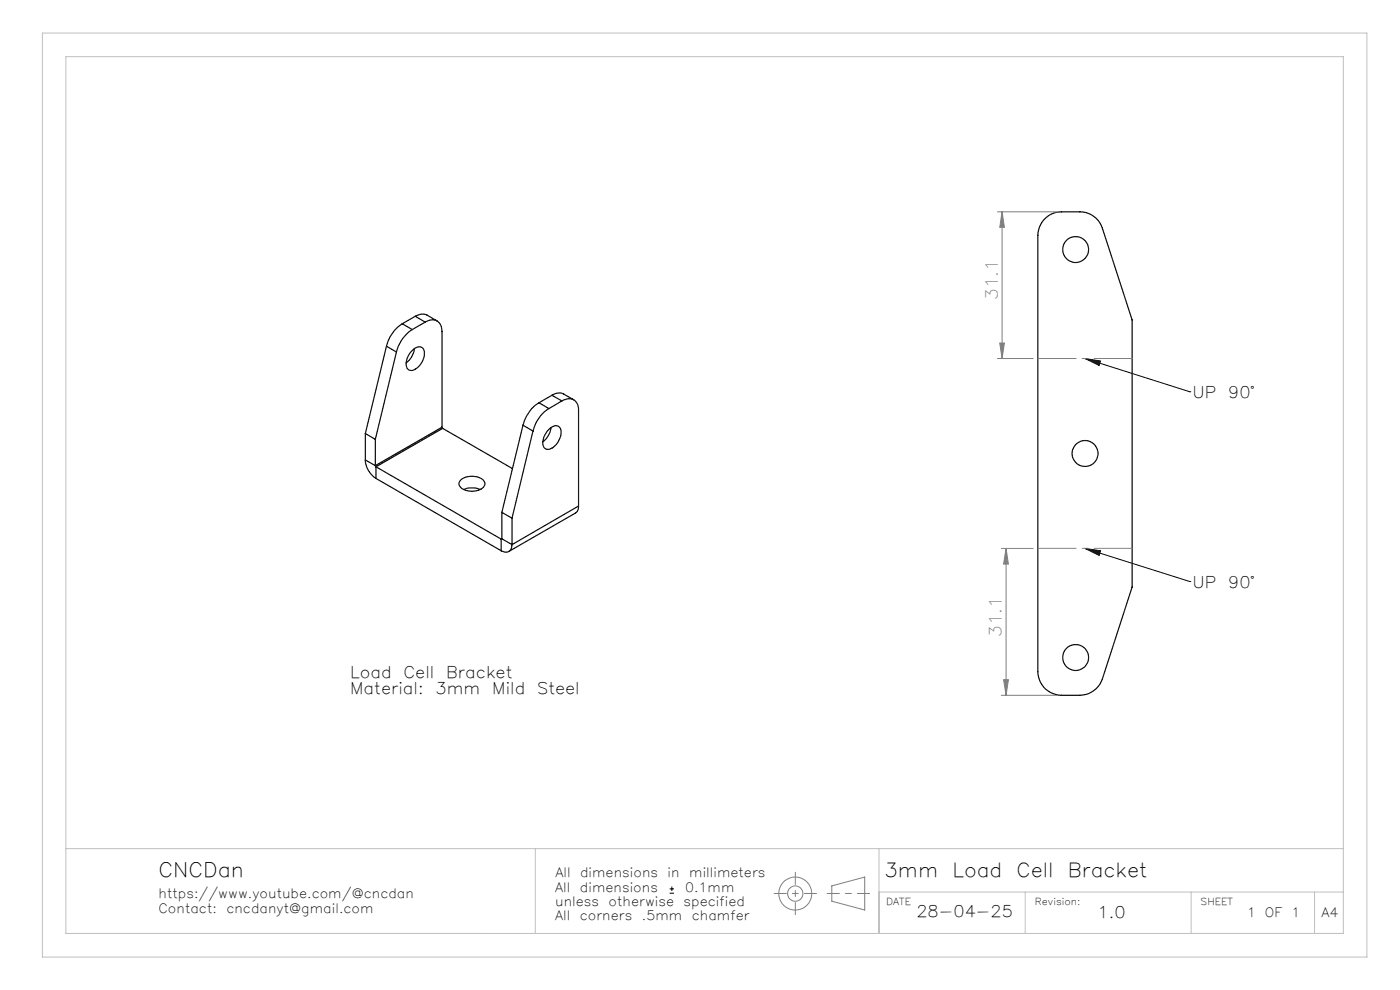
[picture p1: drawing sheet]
<svg xmlns="http://www.w3.org/2000/svg" width="297mm" height="210mm" viewBox="0 0 297 210" stroke-linecap="round" stroke-linejoin="round" font-family="sans-serif">
<g fill="none" stroke="#000" stroke-width=".25">
<path d="M221.9 46.2l.9-.7 1.8-.5 4.5-.1a5 5 0 0 1 4.8 3.5l6.3 19.5v56.6l-6.3 19.5a5.2 5.2 0 0 1-4.8 3.5h-3.9a5 5 0 0 1-5-5v-92.6l.3-1.8 .6-1zM82 73.4l2.1 1.3M82 73.4l-4.5 18.6M84.1 74.7l-4.5 18.5M85.3 68.7a8 8 0 0 0-3.3 4.7M85.3 68.7l2.2 1.2M87.2 74.6a1.75 1.75 0 0 1 2.5-.7 3.5 3.5 0 0 1-1.4 4.3 1.25 1.25 0 0 1-1.6 .3 1.25 1.25 0 0 1-.5-1.6 4.3 4.3 0 0 1 1-2.3zM87.5 69.9a7.8 7.8 0 0 0-3.4 4.8M87.9 73.9a4.5 4.5 0 0 1-1.8 3.1M88.1 67.1a2.55 2.55 0 0 1 2.5-.3l2.1 1.3M88.1 67.1l2.1 1.2M88.1 67.1l-2.8 1.6"/>
<path d="M90.2 68.3a2.17 2.17 0 0 1 2.5-.2 2.17 2.17 0 0 1 1.1 2.3v20.2M90.2 68.3l-2.7 1.6M77.5 97.6a4.8 4.8 0 0 0 2.3 3.9M77.5 92l2.1 1.2M77.5 97.6l2.1 1.2M77.5 92v5.6M79.6 98.8l.2 .2M79.6 93.2v5.6M79.8 99l26.5 15.4M79.8 99v2.5M93.8 90.6l.1 .3M93.8 90.6l-14.2 8.2"/>
<path d="M93.9 90.9l-14.1 8.1M93.9 90.9l14.8 8.5M110.9 90.2l2.2 1.2M110.9 90.2l-4.4 18.5M113.1 91.4l-4.5 18.5M114.3 85.4a8 8 0 0 0-3.4 4.8M114.3 85.4l2.2 1.3M116.4 91.1a1.62 1.62 0 0 1 2.3-.5 3.1 3.1 0 0 1-.7 3.7 2 2 0 0 1-2.4 .8 2.71 2.71 0 0 1 .4-3.5zM116.5 86.7a8 8 0 0 0-3.4 4.7M116.9 90.7a4.5 4.5 0 0 1-1.8 3M117.1 83.8a2.55 2.55 0 0 1 2.5-.2l2.1 1.2M117.1 83.8l2.1 1.2"/>
<path d="M117.1 83.8l-2.8 1.6M119.2 85a2.13 2.13 0 0 1 3.3 .8l.2 .9v20.6M119.2 85l-2.7 1.7M79.8 101.5l26.5 15.3M97.8 101.8a3.7 3.7 0 0 1 4.9 .4 1.38 1.38 0 0 1-1.2 1.8 3.5 3.5 0 0 1-4.1-1.1v-.6zM98.4 103.8a4.5 4.5 0 0 1 3.5 0M106.3 114.4v2.4M106.5 114.3l-.2 .1M106.5 108.7l2.1 1.2M106.5 114.3l2.1 1.2M106.5 108.7v5.6M108.6 115.5a1.4 1.4 0 0 1-.7 1.5 1.4 1.4 0 0 1-1.6-.2"/>
<path d="M108.6 109.9v5.6M122.7 107.3l-.1 .9-.5 .6-14.2 8.2M122.7 107.3l-14.1 8.2"/>
<circle cx="228.2" cy="52.9" r="2.74"/>
<circle cx="230.2" cy="96.2" r="2.75"/>
<circle cx="228.2" cy="139.5" r="2.74"/>
</g>
<path d="M230.2 76.1l3.3 .5-.3 .9zM230.2 76.1l22.2 7M252.4 83.1h.1M230.2 116.3l3.3 .5-.3 1zM230.2 116.3l22.2 7.1M252.4 123.4h.1M142.1 189.5h.9M142.1 188.6h.9M142.5 188.1v.9" fill="none" stroke="#000" stroke-width=".21"/>
<g fill="none" stroke="#808080" stroke-width=".21">
<path d="M211.6 44.9h12.6M212.6 44.9l.5 3.3h-1zM212.6 44.9v31.2M211.6 76.1h7.6M212.1 72.8h1l-.5 3.3zM212.4 116.3h6.8M213.4 116.3l.5 3.4h-1zM213.4 116.3v31.2M212.4 147.5h11.8M212.9 144.2h1l-.5 3.3zM176.5 187.9l6.9-1.9v7l-6.9-1.8z"/>
<circle cx="168.7" cy="189.5" r="3.5"/>
<circle cx="168.7" cy="189.5" r="1.62"/>
</g>
<path d="M220.2 76h20M240.2 116.3h-20" fill="none" stroke="#808080" stroke-width=".21" stroke-dasharray="15.2 1.3 1.3 1.3" stroke-dashoffset="7.1"/>
<path d="M164.2 189.5h9M168.7 194v-9M175.5 189.5h9" fill="none" stroke="#808080" stroke-width=".21" stroke-dasharray="6.3 1.3 1.3 1.3" stroke-dashoffset="3.8"/>
<path d="M9 7h281v196h-281zM14 12h271v186h-271zM14 180h271M113.6 180v18M186.5 180v18M186.5 189.2h98.5M217.5 189.2v8.8M252.7 189.2v8.8M278.9 189.2v8.8" fill="none" stroke="#c0c0c0" stroke-width=".21"/>
<path d="M230.2 76.1l3.3 .5-.3 .9zM230.2 116.3l3.3 .5-.3 1z" fill="#000"/>
<path d="M212.1 72.8h1l-.5 3.3zM212.6 44.9l.5 3.3h-1zM212.9 144.2h1l-.5 3.3zM213.4 116.3l.5 3.4h-1z" fill="#808080"/>
<text font-size="4.2" x="33.6" y="186">CNCDan</text>
<g font-size="4.1">
<text x="187.6" y="186">3mm</text>
<text x="202.1" y="186">Load</text>
<text x="215.7" y="186">Cell</text>
<text x="226.5" y="186">Bracket</text>
</g>
<g font-size="3.5" fill="#808080">
<text x="211.7" y="63.6" transform="rotate(-90 211.7 63.6)">31.1</text>
<text x="212.5" y="135.1" transform="rotate(-90 212.5 135.1)">31.1</text>
</g>
<g font-size="3.4">
<text x="253" y="84.4">UP</text>
<text x="260.6" y="84.4">90°</text>
<text x="253" y="124.6">UP</text>
<text x="260.6" y="124.6">90°</text>
<text x="74.3" y="143.8">Load</text>
<text x="85.6" y="143.8">Cell</text>
<text x="94.7" y="143.8">Bracket</text>
<text x="74.3" y="147.3">Material:</text>
<text x="92.4" y="147.3">3mm</text>
<text x="104.4" y="147.3">Mild</text>
<text x="114" y="147.3">Steel</text>
<text x="194.4" y="194.6">28-04-25</text>
<text x="232.8" y="194.7">1.0</text>
</g>
<g font-size="2.7">
<text x="117.8" y="186">All</text>
<text x="123.1" y="186">dimensions</text>
<text x="141.6" y="186">in</text>
<text x="146.2" y="186">millimeters</text>
<text x="33.6" y="190.6">https://www.youtube.com/@cncdan</text>
<text x="117.8" y="189.2">All</text>
<text x="123" y="189.2">dimensions</text>
<text x="145.3" y="189.2">0.1mm</text>
<text x="33.6" y="193.6">Contact:</text>
<text x="48" y="193.6">cncdanyt@gmail.com</text>
<text x="117.8" y="192.2">unless</text>
<text x="117.8" y="195.2">All</text>
<text x="123" y="195.2">corners</text>
<text x="129.1" y="192.2">otherwise</text>
<text x="136.2" y="195.2">.5mm</text>
<text x="145" y="192.2">specified</text>
<text x="146.8" y="195.2">chamfer</text>
<text x="264.6" y="194.5">1</text>
<text x="268.4" y="194.5">OF</text>
<text x="273.9" y="194.5">1</text>
<text x="280.3" y="194.5">A4</text>
</g>
<g font-size="2">
<text x="188" y="192">DATE</text>
<text x="219.5" y="192">Revision:</text>
<text x="254.7" y="192">SHEET</text>
</g>
</svg>
